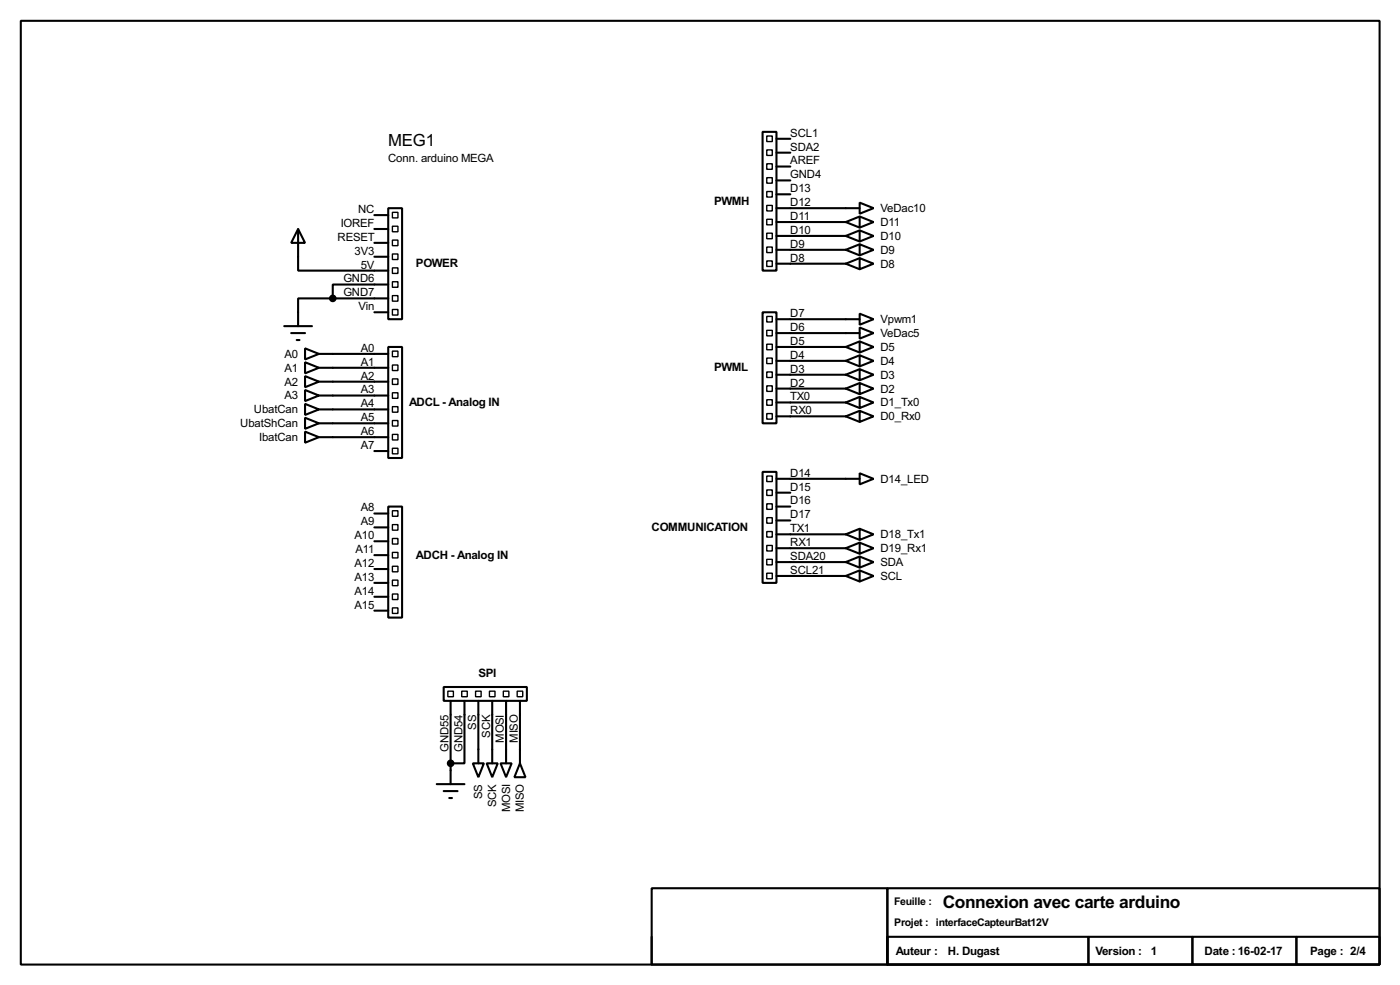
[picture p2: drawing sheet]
<svg xmlns="http://www.w3.org/2000/svg" width="256mm" height="180mm" viewBox="0 0 256 180" stroke-linecap="round" stroke-linejoin="round" font-family="sans-serif">
<g fill="none" stroke="#000" stroke-width=".38">
<path d="M3.8 3.8h248.9v172.7h-248.9zM68.6 39.4h2.5M71.1 38.1h2.6v20.3h-2.6zM139.7 24.1h2.5v25.4h-2.5zM142.2 38.1h15.3M142.2 30.5h2.6M142.2 33h2.6M142.2 35.6h2.6M142.2 27.9h2.6M142.2 25.4h2.6M157.5 37.1l2.5 1-2.5 1zM157.5 39.6l2.5 1-2.5 1.1z"/>
<path d="M157.5 39.6l-2.6 1M52.1 59.7h5M54.6 41.9l1.3 2.5h-2.6zM54.6 41.9v7.6h16.5M61 54.6h-6.4v5.1M61 54.6h10.1M68.6 44.4h2.5M68.6 47h2.5M68.6 57.1h2.5M68.6 41.9h2.5M71.1 52.1h-10.1v2.5M139.7 57.1h2.5v20.4h-2.5z"/>
<path d="M142.2 40.6h12.7M142.2 43.2h12.7M142.2 45.7h12.7M142.2 48.3h12.7M142.2 58.4h15.3M154.9 40.6l2.6 1.1M154.9 43.2l2.6 1M154.9 45.7l2.6 1M154.9 48.3l2.6 1M157.5 42.2l2.5 1-2.5 1zM157.5 44.7l2.5 1-2.5 1zM157.5 47.2l2.5 1.1-2.5 1z"/>
<path d="M157.5 59.9l2.5 1.1-2.5 1zM157.5 57.4l2.5 1-2.5 1zM157.5 42.2l-2.6 1M157.5 44.7l-2.6 1M157.5 47.2l-2.6 1.1M53.3 61h2.6M54.4 62.2h.5M55.9 79l2.5 1-2.5 1zM55.9 73.9l2.5 1-2.5 1zM55.9 76.5l2.5 1-2.5 1zM55.9 63.8l2.5 1-2.5 1zM55.9 66.3l2.5 1-2.5 1z"/>
<path d="M55.9 68.8l2.5 1-2.5 1.1zM55.9 71.4l2.5 1-2.5 1zM58.4 74.9h12.7M58.4 77.5h12.7M58.4 64.8h12.7M58.4 67.3h12.7M58.4 69.8h12.7M58.4 72.4h12.7M71.1 63.5h2.6v20.3h-2.6zM142.2 71.1h12.7M142.2 68.6h12.7M142.2 66h12.7"/>
<path d="M142.2 63.5h12.7M142.2 73.7h12.7M142.2 76.2h12.7M142.2 61h15.3M154.9 71.1l2.6 1M154.9 68.6l2.6 1M154.9 66l2.6 1.1M154.9 63.5l2.6 1M154.9 73.7l2.6 1M154.9 76.2l2.6 1M157.5 70.1l2.5 1-2.5 1zM157.5 67.6l2.5 1-2.5 1z"/>
<path d="M157.5 65l2.5 1-2.5 1.1zM157.5 62.5l2.5 1-2.5 1zM157.5 72.6l2.5 1.1-2.5 1zM157.5 75.2l2.5 1-2.5 1zM157.5 70.1l-2.6 1M157.5 67.6l-2.6 1M157.5 65l-2.6 1M157.5 62.5l-2.6 1M157.5 72.6l-2.6 1.1M157.5 75.2l-2.6 1M58.4 80h12.7M68.6 82.5h2.5"/>
<path d="M68.6 94h2.5M68.6 96.5h2.5M68.6 99.1h2.5M71.1 92.7h2.6v20.3h-2.6zM139.7 86.4h2.5v20.3h-2.5zM142.2 97.8h12.7M142.2 87.6h15.3M142.2 90.2h2.6M142.2 92.7h2.6M142.2 95.2h2.6M154.9 97.8l2.6 1M157.5 99.3l2.5 1-2.5 1z"/>
<path d="M157.5 96.8l2.5 1-2.5 1zM157.5 86.6l2.5 1-2.5 1zM157.5 99.3l-2.6 1M157.5 96.8l-2.6 1M68.6 101.6h2.5M68.6 104.1h2.5M68.6 106.7h2.5M68.6 109.2h2.5M68.6 111.8h2.5M142.2 100.3h12.7M142.2 102.9h12.7M142.2 105.4h12.7"/>
<path d="M154.9 100.3l2.6 1M154.9 102.9l2.6 1M154.9 105.4l2.6 1M157.5 101.9l2.5 1-2.5 1zM157.5 104.4l2.5 1-2.5 1zM157.5 101.9l-2.6 1M157.5 104.4l-2.6 1M81.3 125.7h15.2v2.6h-15.2zM82.5 128.3v15.2M85.1 128.3v11.4h-2.6M86.6 139.7h2l-1 2.5zM87.6 128.3v11.4"/>
<path d="M89.2 139.7h2l-1 2.5zM90.2 128.3v11.4M91.7 139.7h2l-1 2.5zM92.7 128.3v11.4M95.2 139.7l1.1 2.5h-2.1zM95.2 128.3v11.4M80 143.5h5.1M81.3 144.8h2.5M82.3 146h.5M119.4 162.6h43.2v13.9h-43.2zM119.4 171.4v5.1M162.6 162.6h90.1v13.9h-90.1z"/>
<path d="M162.6 171.4h36.8v5.1h-36.8zM162.6 171.4v5.1M199.4 171.4h19v5.1h-19zM218.4 171.4h19.1v5.1h-19.1zM237.5 171.4h15.2v5.1h-15.2z"/>
</g>
<g fill="none" stroke="#000" stroke-width=".25">
<path d="M71.9 38.9h1v1h-1zM140.5 30h1v1h-1zM140.5 32.5h1v1h-1zM140.5 35.1h1v1h-1zM140.5 37.6h1v1h-1zM140.5 27.4h1v1h-1zM140.5 24.9h1v1h-1zM71.9 43.9h1v1.1h-1zM71.9 46.5h1v1h-1zM71.9 49h1v1h-1zM71.9 51.6h1v1h-1zM71.9 54.1h1v1h-1z"/>
<path d="M71.9 56.6h1v1.1h-1zM71.9 41.4h1v1h-1zM140.5 40.1h1v1h-1zM140.5 42.7h1v1h-1zM140.5 45.2h1v1h-1zM140.5 47.8h1v1h-1zM140.5 57.9h1v1h-1zM71.9 64.3h1v1h-1zM71.9 66.8h1v1h-1zM71.9 69.3h1v1.1h-1zM71.9 71.9h1v1h-1zM71.9 74.4h1v1h-1z"/>
<path d="M71.9 77h1v1h-1zM71.9 79.5h1v1h-1zM140.5 60.5h1v1h-1zM140.5 63h1v1h-1zM140.5 65.5h1v1h-1zM140.5 68.1h1v1h-1zM140.5 70.6h1v1h-1zM140.5 73.2h1v1h-1zM140.5 75.7h1v1h-1zM71.9 82h1v1.1h-1zM71.9 93.5h1v1h-1zM71.9 96h1v1h-1z"/>
<path d="M71.9 98.6h1v1h-1zM140.5 87.1h1v1h-1zM140.5 89.7h1v1h-1zM140.5 92.2h1v1h-1zM140.5 94.7h1v1.1h-1zM140.5 97.3h1v1h-1zM140.5 99.8h1v1h-1zM71.9 101.1h1v1h-1zM71.9 103.6h1v1h-1zM71.9 106.2h1v1h-1zM71.9 108.7h1v1h-1zM71.9 111.3h1v1h-1z"/>
<path d="M140.5 102.4h1v1h-1zM140.5 104.9h1v1h-1zM82 126.5h1.1v1h-1.1zM84.6 126.5h1v1h-1zM87.1 126.5h1v1h-1zM89.7 126.5h1v1h-1zM92.2 126.5h1v1h-1zM94.7 126.5h1.1v1h-1.1z"/>
</g>
<g fill="#000" stroke="#000" stroke-width=".38">
<circle cx="61" cy="54.6" r=".51"/>
<circle cx="82.5" cy="139.7" r=".51"/>
</g>
<text font-size="3.6" x="172.7" y="166.2">Connexion avec carte arduino</text>
<text font-size="3.4" x="71.1" y="26.7">MEG1</text>
<g font-size="2.4">
<text x="130.8" y="37.5">PWMH</text>
<text x="76.2" y="48.9">POWER</text>
<text x="130.8" y="67.9">PWML</text>
<text x="74.9" y="74.3">ADCL - Analog IN</text>
<text x="119.4" y="97.2">COMMUNICATION</text>
<text x="76.2" y="102.2">ADCH - Analog IN</text>
<text x="87.6" y="123.8">SPI</text>
<text x="164.1" y="174.7">Auteur :</text>
<text x="173.7" y="174.7">H. Dugast</text>
<text x="200.7" y="174.7">Version : 1</text>
<text x="220.7" y="174.7">Date :16-02-17</text>
<text x="240" y="174.7">Page : 2/4</text>
</g>
<g font-size="2.3">
<text x="71.1" y="29.7">Conn. arduino MEGA</text>
<text x="144.8" y="27.6">SDA2</text>
<text x="144.8" y="25">SCL1</text>
<text x="144.8" y="30.1">AREF</text>
<text x="144.8" y="32.6">GND4</text>
<text x="144.8" y="35.2">D13</text>
<text x="62.4" y="41.5">IOREF</text>
<text x="65.6" y="39">NC</text>
<text x="144.8" y="37.7">D12</text>
<text x="144.8" y="40.3">D11</text>
<text x="161.3" y="38.8">VeDac10</text>
<text x="161.3" y="41.4">D11</text>
<text x="61.8" y="44.1">RESET</text>
<text x="64.9" y="46.6">3V3</text>
<text x="144.8" y="42.8">D10</text>
<text x="144.8" y="45.3">D9</text>
<text x="144.8" y="47.9">D8</text>
<text x="161.3" y="43.9">D10</text>
<text x="161.3" y="46.4">D9</text>
<text x="62.9" y="51.7">GND6</text>
<text x="66.1" y="49.1">5V</text>
<text x="161.3" y="49">D8</text>
<text x="62.9" y="54.2">GND7</text>
<text x="65.7" y="56.8">Vin</text>
<text x="144.8" y="58">D7</text>
<text x="161.3" y="59.1">Vpwm1</text>
<text x="52.1" y="65.5">A0</text>
<text x="66.1" y="64.4">A0</text>
<text x="144.8" y="60.6">D6</text>
<text x="144.8" y="63.1">D5</text>
<text x="144.8" y="65.7">D4</text>
<text x="161.3" y="64.2">D5</text>
<text x="161.3" y="61.7">VeDac5</text>
<text x="52.1" y="68">A1</text>
<text x="52.1" y="70.6">A2</text>
<text x="66.1" y="66.9">A1</text>
<text x="66.1" y="69.5">A2</text>
<text x="144.8" y="68.2">D3</text>
<text x="144.8" y="70.7">D2</text>
<text x="161.3" y="71.8">D2</text>
<text x="161.3" y="69.3">D3</text>
<text x="161.3" y="66.8">D4</text>
<text x="46.5" y="75.6">UbatCan</text>
<text x="52.1" y="73.1">A3</text>
<text x="66.1" y="72">A3</text>
<text x="66.1" y="74.5">A4</text>
<text x="66.1" y="77.1">A5</text>
<text x="144.8" y="73.3">TX0</text>
<text x="144.8" y="75.8">RX0</text>
<text x="161.3" y="74.4">D1_Tx0</text>
<text x="161.3" y="76.9">D0_Rx0</text>
<text x="44" y="78.2">UbatShCan</text>
<text x="47.5" y="80.7">IbatCan</text>
<text x="66.1" y="79.6">A6</text>
<text x="66.1" y="82.2">A7</text>
<text x="144.8" y="87.2">D14</text>
<text x="144.8" y="89.8">D15</text>
<text x="161.3" y="88.3">D14_LED</text>
<text x="66.1" y="93.6">A8</text>
<text x="144.8" y="92.3">D16</text>
<text x="144.8" y="94.9">D17</text>
<text x="64.9" y="98.7">A10</text>
<text x="65.1" y="101.2">A11</text>
<text x="66.1" y="96.1">A9</text>
<text x="144.8" y="97.4">TX1</text>
<text x="144.8" y="99.9">RX1</text>
<text x="161.3" y="101">D19_Rx1</text>
<text x="161.3" y="98.5">D18_Tx1</text>
<text x="64.9" y="103.8">A12</text>
<text x="64.9" y="106.3">A13</text>
<text x="144.8" y="102.5">SDA20</text>
<text x="144.8" y="105">SCL21</text>
<text x="161.3" y="103.6">SDA</text>
<text x="161.3" y="106.1">SCL</text>
<text x="64.9" y="108.8">A14</text>
<text x="64.9" y="111.4">A15</text>
<text x="82.2" y="137.6" transform="rotate(-90 82.2 137.6)">GND55</text>
<text x="84.7" y="137.6" transform="rotate(-90 84.7 137.6)">GND54</text>
<text x="87.2" y="133.5" transform="rotate(-90 87.2 133.5)">SS</text>
<text x="89.8" y="135" transform="rotate(-90 89.8 135)">SCK</text>
<text x="92.3" y="135.9" transform="rotate(-90 92.3 135.9)">MOSI</text>
<text x="94.9" y="135.9" transform="rotate(-90 94.9 135.9)">MISO</text>
<text x="88.3" y="146.2" transform="rotate(-90 88.3 146.2)">SS</text>
<text x="90.9" y="147.7" transform="rotate(-90 90.9 147.7)">SCK</text>
<text x="93.4" y="148.6" transform="rotate(-90 93.4 148.6)">MOSI</text>
<text x="96" y="148.6" transform="rotate(-90 96 148.6)">MISO</text>
</g>
<g font-size="2.2">
<text x="163.8" y="165.7">Feuille :</text>
<text x="163.8" y="169.5">Projet : interfaceCapteurBat12V</text>
</g>
</svg>
